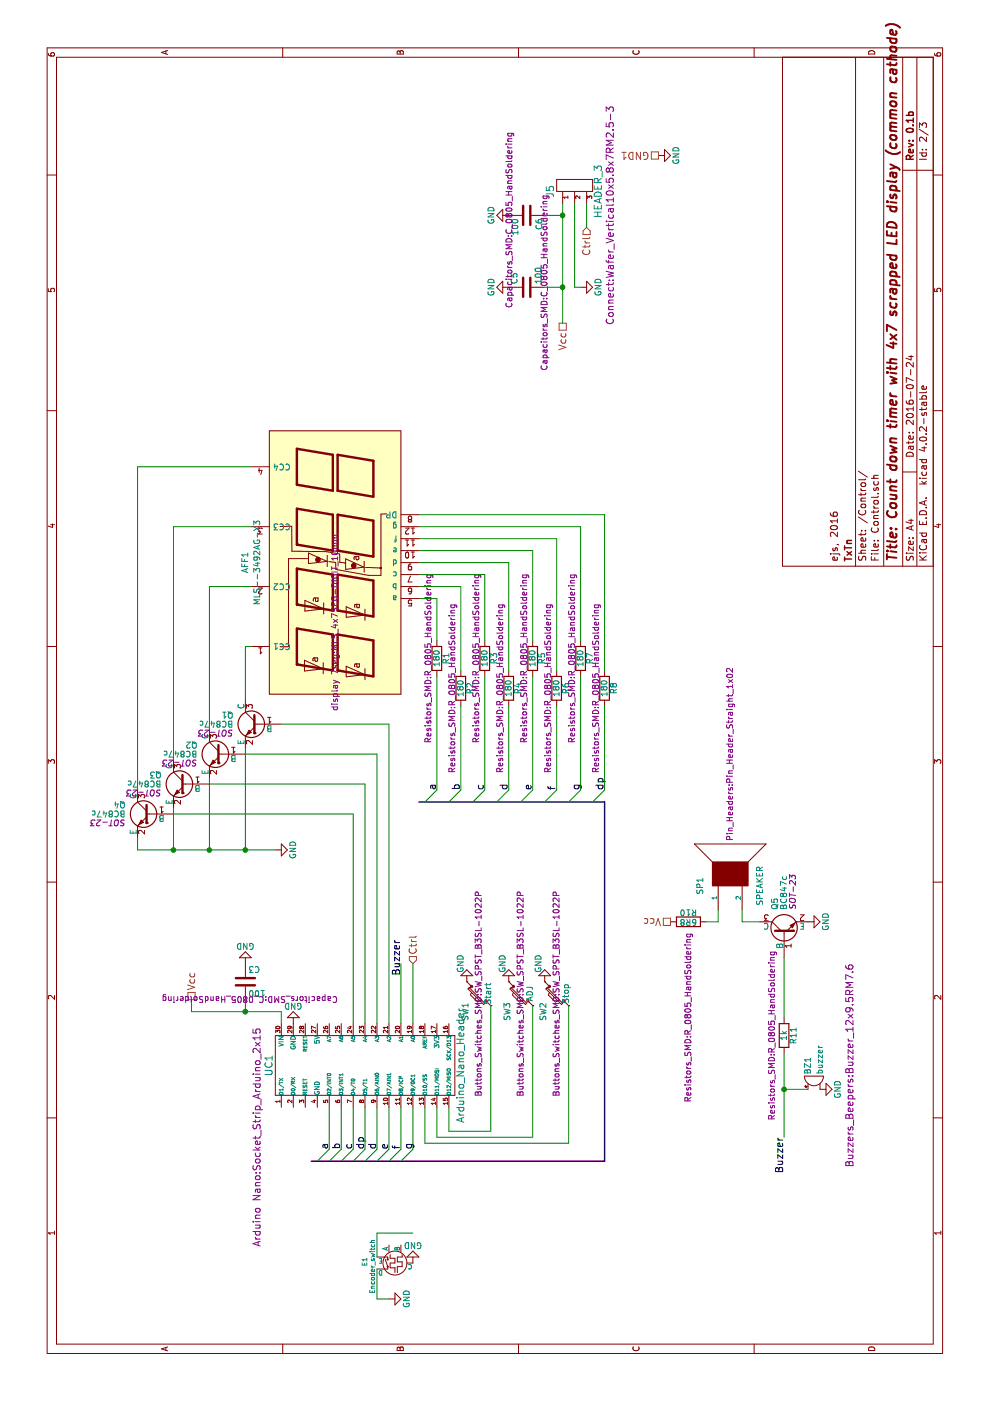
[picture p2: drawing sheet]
EESchema Schematic File Version 2
LIBS:power
LIBS:device
LIBS:transistors
LIBS:conn
LIBS:linear
LIBS:regul
LIBS:74xx
LIBS:cmos4000
LIBS:adc-dac
LIBS:memory
LIBS:xilinx
LIBS:microcontrollers
LIBS:dsp
LIBS:microchip
LIBS:analog_switches
LIBS:motorola
LIBS:texas
LIBS:intel
LIBS:audio
LIBS:interface
LIBS:digital-audio
LIBS:philips
LIBS:display
LIBS:cypress
LIBS:siliconi
LIBS:opto
LIBS:atmel
LIBS:contrib
LIBS:valves
LIBS:w_connectors
LIBS:arduino
LIBS:displays-7seg
LIBS:switch-enc
LIBS:w_device
LIBS:sx02s02
LIBS:Arduino 7segment timer-cache
EELAYER 25 0
EELAYER END
$Descr A4 11693 8268
encoding utf-8
Sheet 2 3
Title "Count down timer with 4x7 scrapped LED display (common cathode) "
Date "2016-07-24"
Rev "0.1b"
Comp "TxTn"
Comment1 "ejs, 2016"
Comment2 ""
Comment3 ""
Comment4 ""
$EndDescr
Text HLabel 3650 3450 2    60   Input ~ 0
Ctrl
$Comp
L MLS--3492AG-X3 AFF1
U 1 1
P 7000 2800
F 0 "AFF1" H 7000 3550 50  0000 C CNN
F 1 "MLS--3492AG-X3" H 7000 3450 50  0000 C CNN
F 2 "display 7seg:MLS_4x7SEG-DIGIT_10mm" H 6500 2800 50  0000 C CNN
F 3 "" H 6500 2800 50  0000 C CNN
	1    7000 2800
	1    0    0    -1  
$EndComp
$Comp
L R R1
U 1 1
P 6200 3650
F 0 "R1" V 6280 3650 50  0000 C CNN
F 1 "180" V 6200 3650 50  0000 C CNN
F 2 "Resistors_SMD:R_0805_HandSoldering" V 6130 3650 50  0000 C CNN
F 3 "" H 6200 3650 50  0000 C CNN
	1    6200 3650
	0    1    1    0   
$EndComp
$Comp
L R R2
U 1 1
P 5950 3850
F 0 "R2" V 6030 3850 50  0000 C CNN
F 1 "180" V 5950 3850 50  0000 C CNN
F 2 "Resistors_SMD:R_0805_HandSoldering" V 5880 3850 50  0000 C CNN
F 3 "" H 5950 3850 50  0000 C CNN
	1    5950 3850
	0    1    1    0   
$EndComp
$Comp
L R R3
U 1 1
P 6200 4050
F 0 "R3" V 6280 4050 50  0000 C CNN
F 1 "180" V 6200 4050 50  0000 C CNN
F 2 "Resistors_SMD:R_0805_HandSoldering" V 6130 4050 50  0000 C CNN
F 3 "" H 6200 4050 50  0000 C CNN
	1    6200 4050
	0    1    1    0   
$EndComp
$Comp
L R R4
U 1 1
P 5950 4250
F 0 "R4" V 6030 4250 50  0000 C CNN
F 1 "180" V 5950 4250 50  0000 C CNN
F 2 "Resistors_SMD:R_0805_HandSoldering" V 5880 4250 50  0000 C CNN
F 3 "" H 5950 4250 50  0000 C CNN
	1    5950 4250
	0    1    1    0   
$EndComp
$Comp
L R R5
U 1 1
P 6200 4450
F 0 "R5" V 6280 4450 50  0000 C CNN
F 1 "180" V 6200 4450 50  0000 C CNN
F 2 "Resistors_SMD:R_0805_HandSoldering" V 6130 4450 50  0000 C CNN
F 3 "" H 6200 4450 50  0000 C CNN
	1    6200 4450
	0    1    1    0   
$EndComp
$Comp
L R R6
U 1 1
P 5950 4650
F 0 "R6" V 6030 4650 50  0000 C CNN
F 1 "180" V 5950 4650 50  0000 C CNN
F 2 "Resistors_SMD:R_0805_HandSoldering" V 5880 4650 50  0000 C CNN
F 3 "" H 5950 4650 50  0000 C CNN
	1    5950 4650
	0    1    1    0   
$EndComp
$Comp
L R R7
U 1 1
P 6200 4850
F 0 "R7" V 6280 4850 50  0000 C CNN
F 1 "180" V 6200 4850 50  0000 C CNN
F 2 "Resistors_SMD:R_0805_HandSoldering" V 6130 4850 50  0000 C CNN
F 3 "" H 6200 4850 50  0000 C CNN
	1    6200 4850
	0    1    1    0   
$EndComp
$Comp
L R R8
U 1 1
P 5950 5050
F 0 "R8" V 6030 5050 50  0000 C CNN
F 1 "180" V 5950 5050 50  0000 C CNN
F 2 "Resistors_SMD:R_0805_HandSoldering" V 5880 5050 50  0000 C CNN
F 3 "" H 5950 5050 50  0000 C CNN
	1    5950 5050
	0    1    1    0   
$EndComp
$Comp
L GND #PWR01
U 1 1
P 10400 5500
F 0 "#PWR01" H 10400 5250 50  0001 C CNN
F 1 "GND" H 10400 5350 50  0000 C CNN
F 2 "" H 10400 5500 50  0000 C CNN
F 3 "" H 10400 5500 50  0000 C CNN
	1    10400 5500
	1    0    0    -1  
$EndComp
$Comp
L GND #PWR02
U 1 1
P 3150 2450
F 0 "#PWR02" H 3150 2200 50  0001 C CNN
F 1 "GND" H 3150 2300 50  0000 C CNN
F 2 "" H 3150 2450 50  0000 C CNN
F 3 "" H 3150 2450 50  0000 C CNN
	1    3150 2450
	0    -1   -1   0   
$EndComp
$Comp
L SW_PUSH_SMALL SW1
U 1 1
P 3400 4000
F 0 "SW1" H 3550 4110 50  0000 C CNN
F 1 "Start" H 3400 3921 50  0000 C CNN
F 2 "Buttons_Switches_SMD:SW_SPST_B3SL-1022P" H 3400 4000 50  0000 C CNN
F 3 "" H 3400 4000 50  0000 C CNN
	1    3400 4000
	-1   0    0    -1  
$EndComp
$Comp
L SW_PUSH_SMALL SW2
U 1 1
P 3400 4650
F 0 "SW2" H 3550 4760 50  0000 C CNN
F 1 "Stop" H 3400 4571 50  0000 C CNN
F 2 "Buttons_Switches_SMD:SW_SPST_B3SL-1022P" H 3400 4650 50  0000 C CNN
F 3 "" H 3400 4650 50  0000 C CNN
	1    3400 4650
	-1   0    0    -1  
$EndComp
Text HLabel 3350 1600 2    60   UnSpc ~ 0
Vcc
Text HLabel 10400 5500 1    60   UnSpc ~ 0
GND1
$Comp
L Arduino_Nano_Header UC1
U 1 1
P 2800 3050
F 0 "UC1" H 2800 3850 60  0000 C CNN
F 1 "Arduino_Nano_Header" H 2800 2250 60  0000 C CNN
F 2 "Arduino Nano:Socket_Strip_Arduino_2x15" H 2200 3950 60  0000 C CNN
F 3 "" H 2800 3050 60  0000 C CNN
	1    2800 3050
	1    0    0    -1  
$EndComp
$Comp
L Encoder_switch E1
U 1 1
P 1150 3300
F 0 "E1" H 1160 3550 40  0000 C CNN
F 1 "Encoder_switch" H 1120 3485 40  0000 C CNN
F 2 "" H 1150 3300 60  0000 C CNN
F 3 "" H 1150 3300 60  0000 C CNN
	1    1150 3300
	1    0    0    -1  
$EndComp
$Comp
L GND #PWR03
U 1 1
P 1150 3450
F 0 "#PWR03" H 1150 3200 50  0001 C CNN
F 1 "GND" H 1150 3300 50  0000 C CNN
F 2 "" H 1150 3450 50  0000 C CNN
F 3 "" H 1150 3450 50  0000 C CNN
	1    1150 3450
	0    -1   -1   0   
$EndComp
$Comp
L GND #PWR04
U 1 1
P 850 3250
F 0 "#PWR04" H 850 3000 50  0001 C CNN
F 1 "GND" H 850 3100 50  0000 C CNN
F 2 "" H 850 3250 50  0000 C CNN
F 3 "" H 850 3250 50  0000 C CNN
	1    850  3250
	1    0    0    -1  
$EndComp
$Comp
L GND #PWR05
U 1 1
P 3500 4250
F 0 "#PWR05" H 3500 4000 50  0001 C CNN
F 1 "GND" V 3450 4100 50  0000 C CNN
F 2 "" H 3500 4250 50  0000 C CNN
F 3 "" H 3500 4250 50  0000 C CNN
	1    3500 4250
	0    -1   1    0   
$EndComp
$Comp
L GND #PWR06
U 1 1
P 3500 3900
F 0 "#PWR06" H 3500 3650 50  0001 C CNN
F 1 "GND" V 3450 3750 50  0000 C CNN
F 2 "" H 3500 3900 50  0000 C CNN
F 3 "" H 3500 3900 50  0000 C CNN
	1    3500 3900
	0    -1   1    0   
$EndComp
$Comp
L HEADER_3 J5
U 1 1
P 10100 4800
F 0 "J5" H 10100 5000 60  0000 C CNN
F 1 "HEADER_3" H 10100 4600 60  0000 C CNN
F 2 "Connect:Wafer_Vertical10x5.8x7RM2.5-3" H 9900 4500 60  0000 C CNN
F 3 "" H 10100 4800 60  0000 C CNN
	1    10100 4800
	1    0    0    -1  
$EndComp
Text HLabel 9000 4700 0    60   UnSpc ~ 0
Vcc
$Comp
L GND #PWR07
U 1 1
P 9300 4850
F 0 "#PWR07" H 9300 4600 50  0001 C CNN
F 1 "GND" H 9300 4700 50  0000 C CNN
F 2 "" H 9300 4850 50  0000 C CNN
F 3 "" H 9300 4850 50  0000 C CNN
	1    9300 4850
	1    0    0    -1  
$EndComp
Text HLabel 9800 4900 0    60   Input ~ 0
Ctrl
$Comp
L SPEAKER SP1
U 1 1
P 4400 6100
F 0 "SP1" H 4300 6350 50  0000 C CNN
F 1 "SPEAKER" H 4300 5850 50  0000 C CNN
F 2 "Pin_Headers:Pin_Header_Straight_1x02" H 5400 6100 50  0000 C CNN
F 3 "" H 4400 6100 50  0000 C CNN
	1    4400 6100
	1    0    0    -1  
$EndComp
$Comp
L R R10
U 1 1
P 4000 5750
F 0 "R10" V 4080 5750 50  0000 C CNN
F 1 "6R8" V 4000 5750 50  0000 C CNN
F 2 "Resistors_SMD:R_0805_HandSoldering" H 3200 5750 50  0000 C CNN
F 3 "" H 4000 5750 50  0000 C CNN
	1    4000 5750
	1    0    0    -1  
$EndComp
$Comp
L BC818-40 Q5
U 1 1
P 3900 6550
F 0 "Q5" H 4100 6625 50  0000 L CNN
F 1 "BC847c" H 4100 6550 50  0000 L CNN
F 2 "SOT-23" H 4100 6475 50  0000 L CIN
F 3 "" H 3900 6550 50  0000 L CNN
	1    3900 6550
	1    0    0    -1  
$EndComp
$Comp
L GND #PWR08
U 1 1
P 4000 6750
F 0 "#PWR08" H 4000 6500 50  0001 C CNN
F 1 "GND" H 4000 6600 50  0000 C CNN
F 2 "" H 4000 6750 50  0000 C CNN
F 3 "" H 4000 6750 50  0000 C CNN
	1    4000 6750
	1    0    0    -1  
$EndComp
Text HLabel 4000 5600 1    60   UnSpc ~ 0
Vcc
Text Label 3550 3350 0    60   ~ 0
Buzzer
Text Label 1900 6550 0    60   ~ 0
Buzzer
$Comp
L R R11
U 1 1
P 3050 6550
F 0 "R11" V 3130 6550 50  0000 C CNN
F 1 "1k" V 3050 6550 50  0000 C CNN
F 2 "Resistors_SMD:R_0805_HandSoldering" V 2950 6550 50  0000 C CNN
F 3 "" H 3050 6550 50  0000 C CNN
	1    3050 6550
	0    1    1    0   
$EndComp
$Comp
L BC818-40 Q4
U 1 1
P 4900 1250
F 0 "Q4" H 5100 1325 50  0000 L CNN
F 1 "BC847c" H 5100 1250 50  0000 L CNN
F 2 "SOT-23" H 5100 1175 50  0000 L CIN
F 3 "" H 4900 1250 50  0000 L CNN
	1    4900 1250
	0    1    -1   0   
$EndComp
$Comp
L BC818-40 Q3
U 1 1
P 5150 1550
F 0 "Q3" H 5350 1625 50  0000 L CNN
F 1 "BC847c" H 5350 1550 50  0000 L CNN
F 2 "SOT-23" H 5350 1475 50  0000 L CIN
F 3 "" H 5150 1550 50  0000 L CNN
	1    5150 1550
	0    1    -1   0   
$EndComp
$Comp
L BC818-40 Q2
U 1 1
P 5400 1850
F 0 "Q2" H 5600 1925 50  0000 L CNN
F 1 "BC847c" H 5600 1850 50  0000 L CNN
F 2 "SOT-23" H 5600 1775 50  0000 L CIN
F 3 "" H 5400 1850 50  0000 L CNN
	1    5400 1850
	0    1    -1   0   
$EndComp
$Comp
L BC818-40 Q1
U 1 1
P 5650 2150
F 0 "Q1" H 5850 2225 50  0000 L CNN
F 1 "BC847c" H 5850 2150 50  0000 L CNN
F 2 "SOT-23" H 5850 2075 50  0000 L CIN
F 3 "" H 5650 2150 50  0000 L CNN
	1    5650 2150
	0    1    -1   0   
$EndComp
$Comp
L GND #PWR09
U 1 1
P 4600 2300
F 0 "#PWR09" H 4600 2050 50  0001 C CNN
F 1 "GND" H 4600 2150 50  0000 C CNN
F 2 "" H 4600 2300 50  0000 C CNN
F 3 "" H 4600 2300 50  0000 C CNN
	1    4600 2300
	1    0    0    -1  
$EndComp
Wire Wire Line
	3250 1600 3350 1600
Wire Wire Line
	6700 3500 6700 3650
Wire Wire Line
	6800 3500 6800 3850
Wire Wire Line
	6900 4050 6350 4050
Wire Wire Line
	5150 1750 5150 3050
Wire Wire Line
	5400 2050 5400 3150
Wire Wire Line
	3300 4100 2250 4100
Wire Wire Line
	2250 4100 2250 3750
Wire Wire Line
	2250 3750 2450 3750
Wire Wire Line
	2200 4450 2200 3650
Wire Wire Line
	2200 3650 2450 3650
Wire Wire Line
	5400 3150 3150 3150
Wire Wire Line
	5150 3050 3150 3050
Wire Wire Line
	3250 2350 3150 2350
Wire Wire Line
	3250 1600 3250 2050
Wire Wire Line
	3250 2050 3250 2350
Wire Wire Line
	1400 3450 1400 3150
Wire Wire Line
	1400 3150 1200 3150
Wire Wire Line
	850  3250 850  3150
Wire Wire Line
	850  3150 1100 3150
Wire Wire Line
	3300 4450 2200 4450
Wire Wire Line
	9800 4900 10000 4900
Wire Wire Line
	9300 4800 9300 4850
Wire Wire Line
	9300 4800 10000 4800
Wire Wire Line
	9000 4700 9300 4700
Wire Wire Line
	9300 4700 9900 4700
Wire Wire Line
	9900 4700 10000 4700
Wire Wire Line
	4000 5900 4000 6000
Wire Wire Line
	4000 6000 4100 6000
Wire Wire Line
	4100 6200 4000 6200
Wire Wire Line
	4000 6200 4000 6350
Wire Wire Line
	3150 3350 3650 3350
Wire Wire Line
	3150 3450 3650 3450
Wire Wire Line
	3200 6550 3700 6550
Wire Wire Line
	2200 6550 2600 6550
Wire Wire Line
	2600 6550 2900 6550
Wire Wire Line
	6300 2050 6300 2100
Wire Wire Line
	6800 1750 6800 2100
Wire Wire Line
	7300 1450 7300 2100
Wire Wire Line
	5650 2350 5650 3250
Wire Wire Line
	5650 3250 3150 3250
Wire Wire Line
	3150 2950 4900 2950
Wire Wire Line
	6700 3650 6350 3650
Wire Wire Line
	6800 3850 6100 3850
Wire Wire Line
	6900 3500 6900 4050
Wire Wire Line
	7000 3500 7000 4250
Wire Wire Line
	7000 4250 6100 4250
Wire Wire Line
	7100 3500 7100 4450
Wire Wire Line
	7100 4450 6350 4450
Wire Wire Line
	7200 3500 7200 4650
Wire Wire Line
	7200 4650 6100 4650
Wire Wire Line
	7300 3500 7300 4850
Wire Wire Line
	7300 4850 6350 4850
Wire Wire Line
	7400 3500 7400 5050
Wire Wire Line
	7400 5050 6100 5050
Wire Wire Line
	4900 2950 4900 1450
Wire Wire Line
	5100 1150 7800 1150
Wire Wire Line
	7800 1150 7800 2100
Wire Wire Line
	5850 2050 6300 2050
Wire Wire Line
	5600 1750 6800 1750
Wire Wire Line
	5350 1450 7300 1450
Wire Wire Line
	4700 1150 4600 1150
Wire Wire Line
	4600 1150 4600 1450
Wire Wire Line
	4600 1450 4600 1750
Wire Wire Line
	4600 1750 4600 2050
Wire Wire Line
	4600 2050 4600 2300
Wire Wire Line
	4950 1450 4600 1450
Connection ~ 4600 1450
Wire Wire Line
	5200 1750 4600 1750
Connection ~ 4600 1750
Wire Wire Line
	4600 2050 5450 2050
Connection ~ 4600 2050
Wire Wire Line
	2100 2750 2450 2750
Wire Bus Line
	2000 2600 2000 2650
Wire Bus Line
	2000 2650 2000 2750
Wire Bus Line
	2000 2750 2000 2850
Wire Bus Line
	2000 2850 2000 2950
Wire Bus Line
	2000 2950 2000 3050
Wire Bus Line
	2000 3050 2000 3150
Wire Bus Line
	2000 3150 2000 3250
Wire Bus Line
	2000 3250 2000 3350
Wire Bus Line
	2000 3350 2000 5050
Wire Bus Line
	5000 5050 2000 5050
Wire Bus Line
	5000 3500 5000 3550
Wire Bus Line
	5000 3550 5000 3750
Wire Bus Line
	5000 3750 5000 3950
Wire Bus Line
	5000 3950 5000 4150
Wire Bus Line
	5000 4150 5000 4350
Wire Bus Line
	5000 4350 5000 4550
Wire Bus Line
	5000 4550 5000 4750
Wire Bus Line
	5000 4750 5000 4950
Wire Bus Line
	5000 4950 5000 5050
Entry Wire Line
	5000 3750 5100 3850
Entry Wire Line
	5000 3550 5100 3650
Entry Wire Line
	5000 3950 5100 4050
Entry Wire Line
	5000 4150 5100 4250
Entry Wire Line
	5000 4350 5100 4450
Wire Wire Line
	5100 3650 6050 3650
Wire Wire Line
	5800 3850 5100 3850
Wire Wire Line
	6050 4050 5100 4050
Wire Wire Line
	5800 4250 5100 4250
Wire Wire Line
	6050 4450 5100 4450
Entry Wire Line
	5000 4550 5100 4650
Entry Wire Line
	5000 4750 5100 4850
Entry Wire Line
	5000 4950 5100 5050
Wire Wire Line
	5800 4650 5100 4650
Wire Wire Line
	6050 4850 5100 4850
Wire Wire Line
	5800 5050 5100 5050
Entry Wire Line
	2000 2650 2100 2750
Entry Wire Line
	2000 2750 2100 2850
Entry Wire Line
	2000 2850 2100 2950
Entry Wire Line
	2000 2950 2100 3050
Entry Wire Line
	2000 3050 2100 3150
Entry Wire Line
	2000 3150 2100 3250
Entry Wire Line
	2000 3250 2100 3350
Entry Wire Line
	2000 3350 2100 3450
Text Label 5100 3650 0    60   ~ 0
a
Text Label 5100 3850 0    60   ~ 0
b
Text Label 5100 4050 0    60   ~ 0
c
Text Label 5100 4250 0    60   ~ 0
d
Text Label 5100 4450 0    60   ~ 0
e
Text Label 5100 4650 0    60   ~ 0
f
Text Label 5100 4850 0    60   ~ 0
g
Text Label 5100 5050 0    60   ~ 0
dp
Wire Wire Line
	2450 2850 2100 2850
Wire Wire Line
	2450 2950 2100 2950
Wire Wire Line
	2450 3050 2100 3050
Wire Wire Line
	2450 3150 2100 3150
Wire Wire Line
	2450 3250 2100 3250
Wire Wire Line
	2450 3350 2100 3350
Wire Wire Line
	2450 3450 2100 3450
Text Label 2100 2750 0    60   ~ 0
a
Text Label 2100 2850 0    60   ~ 0
b
Text Label 2100 2950 0    60   ~ 0
c
Text Label 2100 3050 0    60   ~ 0
dp
Text Label 2100 3150 0    60   ~ 0
d
Text Label 2100 3250 0    60   ~ 0
e
Text Label 2100 3350 0    60   ~ 0
f
Text Label 2100 3450 0    60   ~ 0
g
$Comp
L SW_PUSH_SMALL SW3
U 1 1
P 3400 4350
F 0 "SW3" H 3550 4460 50  0000 C CNN
F 1 "ADJ" H 3400 4271 50  0000 C CNN
F 2 "Buttons_Switches_SMD:SW_SPST_B3SL-1022P" H 3400 4350 50  0000 C CNN
F 3 "" H 3400 4350 50  0000 C CNN
	1    3400 4350
	-1   0    0    -1  
$EndComp
$Comp
L GND #PWR010
U 1 1
P 3500 4550
F 0 "#PWR010" H 3500 4300 50  0001 C CNN
F 1 "GND" V 3450 4400 50  0000 C CNN
F 2 "" H 3500 4550 50  0000 C CNN
F 3 "" H 3500 4550 50  0000 C CNN
	1    3500 4550
	0    -1   1    0   
$EndComp
Wire Wire Line
	3300 4750 2150 4750
Wire Wire Line
	2150 4750 2150 3550
Wire Wire Line
	2150 3550 2450 3550
$Comp
L buzzer BZ1
U 1 1
P 2650 6800
F 0 "BZ1" H 2725 6850 50  0000 L CNN
F 1 "buzzer" H 2725 6750 50  0000 L CNN
F 2 "Buzzers_Beepers:Buzzer_12x9.5RM7.6" H 2800 6500 60  0000 C CNN
F 3 "" H 2650 6800 60  0000 C CNN
	1    2650 6800
	1    0    0    -1  
$EndComp
$Comp
L GND #PWR011
U 1 1
P 2600 6850
F 0 "#PWR011" H 2600 6600 50  0001 C CNN
F 1 "GND" H 2600 6700 50  0000 C CNN
F 2 "" H 2600 6850 50  0000 C CNN
F 3 "" H 2600 6850 50  0000 C CNN
	1    2600 6850
	1    0    0    -1  
$EndComp
Wire Wire Line
	2600 6750 2600 6550
Connection ~ 2600 6550
$Comp
L C C3
U 1 1
P 3500 2050
F 0 "C3" H 3525 2150 50  0000 L CNN
F 1 "100" H 3525 1950 50  0000 L CNN
F 2 "Capacitors_SMD:C_0805_HandSoldering" H 3538 1900 50  0000 C CNN
F 3 "" H 3500 2050 50  0000 C CNN
	1    3500 2050
	0    1    1    0   
$EndComp
$Comp
L GND #PWR012
U 1 1
P 3650 2050
F 0 "#PWR012" H 3650 1800 50  0001 C CNN
F 1 "GND" H 3650 1900 50  0000 C CNN
F 2 "" H 3650 2050 50  0000 C CNN
F 3 "" H 3650 2050 50  0000 C CNN
	1    3650 2050
	0    -1   -1   0   
$EndComp
Wire Wire Line
	3350 2050 3250 2050
Connection ~ 3250 2050
$Comp
L C C5
U 1 1
P 9300 4400
F 0 "C5" H 9325 4500 50  0000 L CNN
F 1 "100" H 9325 4300 50  0000 L CNN
F 2 "Capacitors_SMD:C_0805_HandSoldering" H 9338 4250 50  0000 C CNN
F 3 "" H 9300 4400 50  0000 C CNN
	1    9300 4400
	1    0    0    -1  
$EndComp
$Comp
L C C6
U 1 1
P 9900 4400
F 0 "C6" H 9925 4500 50  0000 L CNN
F 1 "100" H 9925 4300 50  0000 L CNN
F 2 "Capacitors_SMD:C_0805_HandSoldering" H 9938 4250 50  0000 C CNN
F 3 "" H 9900 4400 50  0000 C CNN
	1    9900 4400
	-1   0    0    1   
$EndComp
Wire Wire Line
	9900 4550 9900 4700
Connection ~ 9900 4700
Wire Wire Line
	9300 4550 9300 4700
Connection ~ 9300 4700
$Comp
L GND #PWR013
U 1 1
P 9900 4250
F 0 "#PWR013" H 9900 4000 50  0001 C CNN
F 1 "GND" H 9900 4100 50  0000 C CNN
F 2 "" H 9900 4250 50  0000 C CNN
F 3 "" H 9900 4250 50  0000 C CNN
	1    9900 4250
	-1   0    0    1   
$EndComp
$Comp
L GND #PWR014
U 1 1
P 9300 4250
F 0 "#PWR014" H 9300 4000 50  0001 C CNN
F 1 "GND" H 9300 4100 50  0000 C CNN
F 2 "" H 9300 4250 50  0000 C CNN
F 3 "" H 9300 4250 50  0000 C CNN
	1    9300 4250
	-1   0    0    1   
$EndComp
$EndSCHEMATC
